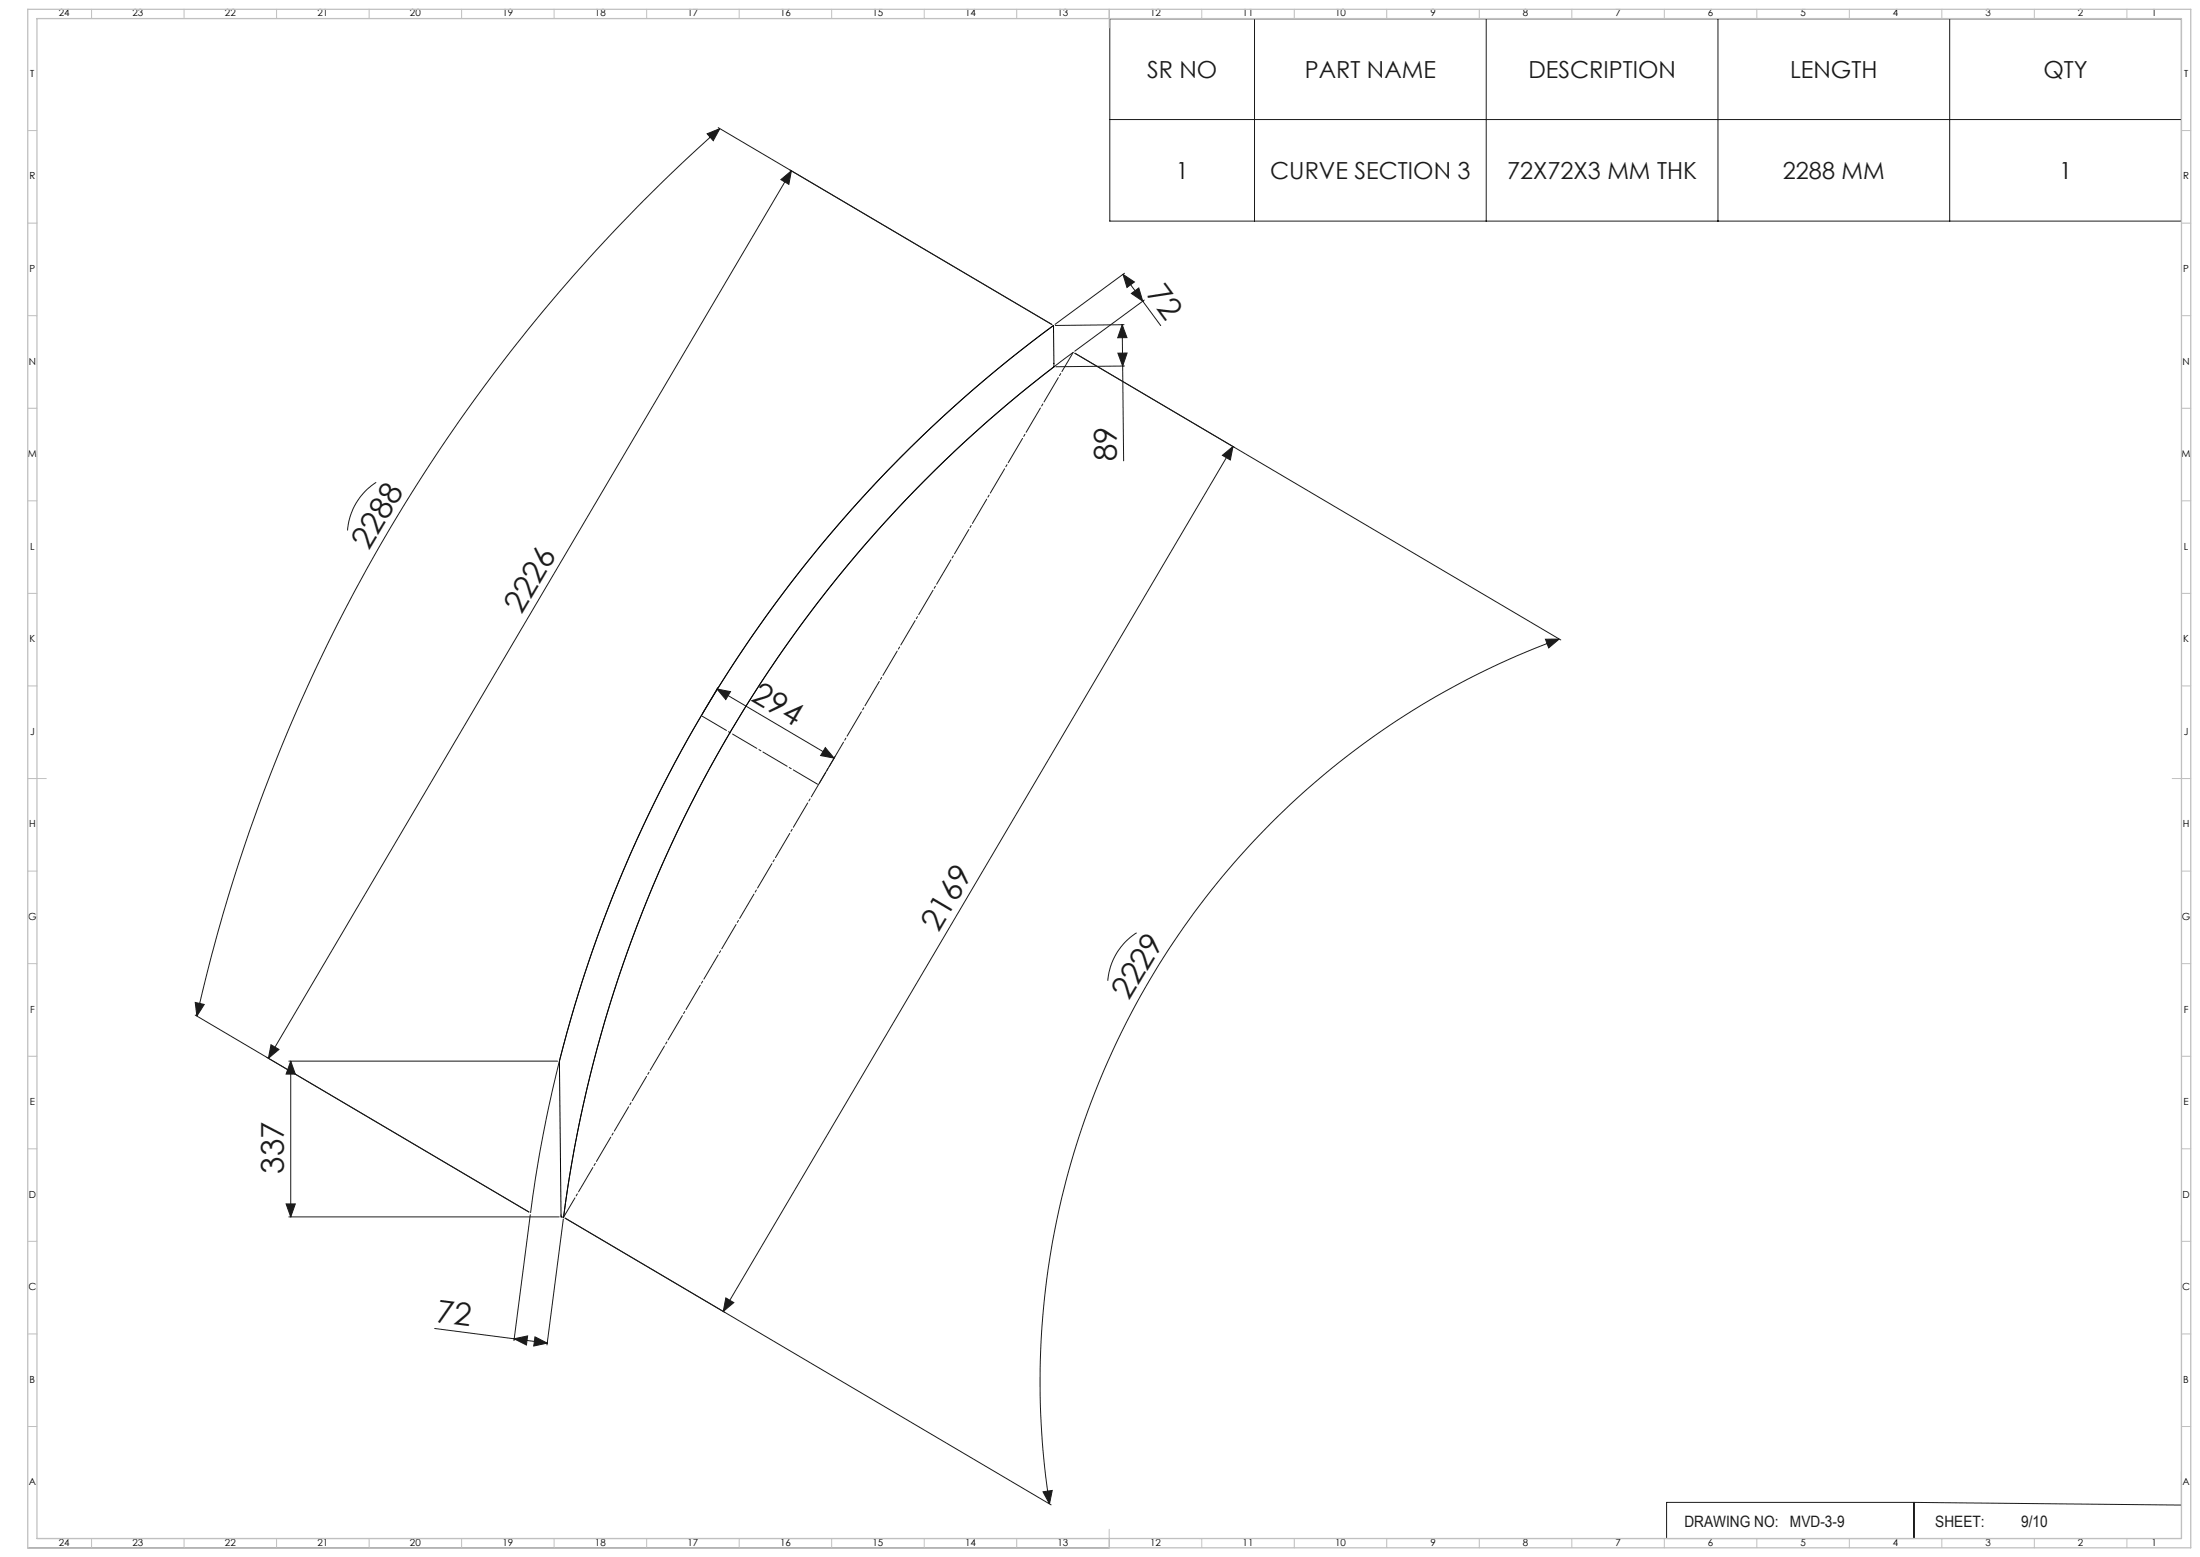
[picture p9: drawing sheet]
<svg xmlns="http://www.w3.org/2000/svg" width="1189mm" height="841mm" viewBox="0 0 1189 841" stroke-linecap="round" stroke-linejoin="round" font-family="sans-serif">
<g fill="none" stroke="#191924" stroke-width=".54">
<path d="M600 10h579v109h-579zM678 10v109M803 10v109M928 10v109M1054 10v109M382 72l7-3-4 7zM388 69l181 106M389 69a904 904 0 0 0-283 480M600 65h579M422 97l6-5-2 8zM428 92l-283 480M607 148l6 4-4 3z"/>
<path d="M607 148l20 28M608 148l-38 27M611 159l4-3 3 7zM569 176a708 708 0 0 0-282 479M606 175l1 74M606 175l3 7h-5zM607 175l-37 1M618 162l-37 28M580 190a690 690 0 0 0-275 467M581 191l263 155M604 191h5l-2 7zM608 198h-37"/>
<path d="M661 246l5-5-1 7zM666 241l-275 467M203 261a34 34 0 0 0-15 26M835 345h8l-6 5zM843 345a427 427 0 0 0-276 467M387 372l64 37M387 372l8 2-3 4zM388 371l-8 15M446 404l5 5-7-1zM451 409l-8 14M614 504a34 34 0 0 0-15 26M106 541l4 2-4 6z"/>
<path d="M106 548l180 107-142-84M146 564l5 3-6 5zM156 573h145M157 573l3 7h-5zM157 573v84M155 650h5l-3 7zM156 657h146M287 656l-9 68M304 658l-8 68M305 658l263 155M1179 662v169h-430M235 718l61 7"/>
<path d="M392 701l5 3-6 4zM278 723l7-1v5zM289 722l7 3-8 2zM564 806l5-1-2 7zM1034 812h-133v19M1034 812v19M1034 812l145 1M15 836h584M20 831h579M648 831h1"/>
</g>
<path d="M580 190l-275 467" fill="none" stroke="#191924" stroke-width=".54" stroke-dasharray="15.2 1.3 1.3 1.3" stroke-dashoffset="3.1"/>
<path d="M442 424l-63-37" fill="none" stroke="#191924" stroke-width=".54" stroke-dasharray="15.2 1.3 1.3 1.3" stroke-dashoffset="-.5"/>
<g fill="none" stroke="#c0c0c0" stroke-width=".54">
<path d="M49 5v5M99 5v5M149 5v5M199 5v5M249 5v5M299 5v5M349 5v5M399 5v5M449 5v5M499 5v5M549 5v5M599 5v10"/>
<path d="M649 5v5M699 5v5M749 5v5M799 5v5M849 5v5M899 5v5M949 5v5M999 5v5M1049 5v5M1099 5v5M1149 5v5M15 71h5"/>
<path d="M1179 71h5M15 121h5M1179 121h5M15 171h5M1179 171h5M15 221h5M1179 221h5M15 271h5M1179 271h5M15 321h5M1179 321h5M15 371h5"/>
<path d="M1179 371h5M15 421h10M1174 421h10M15 471h5M1179 471h5M15 521h5M1179 521h5M15 571h5M1179 571h5M15 621h5M1179 621h5M15 671h5"/>
<path d="M1179 671h5M15 721h5M1179 721h5M15 771h5M1179 771h5M49 831v5M99 831v5M149 831v5M199 831v5M249 831v5M299 831v5M349 831v5"/>
<path d="M399 831v5M449 831v5M499 831v5M549 831v5M599 826v10M649 831v5M699 831v5M749 831v5M799 831v5M849 831v5M899 831v5M949 831v5"/>
<path d="M999 831v5M1049 831v5M1099 831v5M1149 831v5"/>
</g>
<path d="M15 5h1169v831h-1169zM20 10h1159v821h-1159z" fill="none" stroke="#c0c0c0" stroke-width=".7"/>
<g fill="#191924">
<path d="M446 404l5 5-7-1zM387 372l8 2-3 4z"/>
<path d="M289 722l7 3-8 2zM278 723l7-1v5z"/>
<path d="M835 345h8l-6 5zM564 806l5-1-2 7z"/>
<path d="M382 72l7-3-4 7zM106 541l4 2-4 6z"/>
<path d="M661 246l5-5-1 7zM392 701l5 3-6 4zM422 97l6-5-2 8zM146 564l5 3-6 5z"/>
<path d="M607 148l6 4-4 3zM611 159l4-3 3 7z"/>
<path d="M157 573l3 7h-5zM155 650h5l-3 7z"/>
<path d="M604 191h5l-2 7zM606 175l3 7h-5z"/>
</g>
<path d="M486 248a702 702 0 0 1 83-72l1 22a692 692 0 0 0-265 459h-2l-1-83a704 704 0 0 1 184-326z" fill="none" stroke="#000" stroke-width=".54"/>
<g font-size="16.9" fill="#191924">
<text x="619" y="159" transform="rotate(54 619 159)">72</text>
<text x="604" y="249" transform="rotate(-91 604 249)">89</text>
<text x="199" y="298" transform="rotate(-59 199 298)">2288</text>
<text x="282" y="332" transform="rotate(-59 282 332)">2226</text>
<text x="405" y="378" transform="rotate(31 405 378)">294</text>
<text x="507" y="504" transform="rotate(-59 507 504)">2169</text>
<text x="610" y="541" transform="rotate(-59 610 541)">2229</text>
<text x="153" y="634" transform="rotate(-90 153 634)">337</text>
<text x="235" y="714" transform="rotate(7 235 714)">72</text>
</g>
<g font-size="12.7" fill="#191924">
<text x="620" y="42">SR NO</text>
<text x="705" y="42">PART NAME</text>
<text x="826" y="42">DESCRIPTION</text>
<text x="967" y="42">LENGTH</text>
<text x="1104" y="42">QTY</text>
<text x="635" y="97">1</text>
<text x="686" y="97">CURVE SECTION 3</text>
<text x="815" y="97">72X72X3 MM THK</text>
<text x="964" y="97">2288 MM</text>
<text x="1113" y="97">1</text>
</g>
<g font-size="8.5" fill="#191924">
<text x="910" y="825">DRAWING NO:</text>
<text x="967" y="825">MVD-3-9</text>
<text x="1046" y="825">SHEET:</text>
<text x="1092" y="825">9/10</text>
</g>
<g font-size="5.3">
<text x="32" y="9">24</text>
<text x="72" y="9">23</text>
<text x="122" y="9">22</text>
<text x="172" y="9">21</text>
<text x="222" y="9">20</text>
<text x="272" y="9">19</text>
<text x="322" y="9">18</text>
<text x="372" y="9">17</text>
<text x="422" y="9">16</text>
<text x="472" y="9">15</text>
<text x="522" y="9">14</text>
<text x="572" y="9">13</text>
<text x="622" y="9">12</text>
<text x="672" y="9">11</text>
<text x="722" y="9">10</text>
<text x="773" y="9">9</text>
<text x="823" y="9">8</text>
<text x="873" y="9">7</text>
<text x="923" y="9">6</text>
<text x="973" y="9">5</text>
<text x="1023" y="9">4</text>
<text x="1073" y="9">3</text>
<text x="1123" y="9">2</text>
<text x="1163" y="9">1</text>
<text x="16" y="42">T</text>
<text x="1180" y="42">T</text>
<text x="16" y="97">R</text>
<text x="1180" y="97">R</text>
<text x="16" y="147">P</text>
<text x="1180" y="147">P</text>
<text x="16" y="197">N</text>
<text x="1180" y="197">N</text>
<text x="15" y="247">M</text>
<text x="1179" y="247">M</text>
<text x="16" y="297">L</text>
<text x="1180" y="297">L</text>
<text x="16" y="347">K</text>
<text x="1180" y="347">K</text>
<text x="16" y="397">J</text>
<text x="1180" y="397">J</text>
<text x="16" y="447">H</text>
<text x="1180" y="447">H</text>
<text x="15" y="497">G</text>
<text x="1179" y="497">G</text>
<text x="16" y="547">F</text>
<text x="1180" y="547">F</text>
<text x="16" y="597">E</text>
<text x="1180" y="597">E</text>
<text x="16" y="647">D</text>
<text x="1180" y="647">D</text>
<text x="15" y="697">C</text>
<text x="1179" y="697">C</text>
<text x="16" y="747">B</text>
<text x="1180" y="747">B</text>
<text x="16" y="802">A</text>
<text x="1180" y="802">A</text>
<text x="32" y="835">24</text>
<text x="72" y="835">23</text>
<text x="122" y="835">22</text>
<text x="172" y="835">21</text>
<text x="222" y="835">20</text>
<text x="272" y="835">19</text>
<text x="322" y="835">18</text>
<text x="372" y="835">17</text>
<text x="422" y="835">16</text>
<text x="472" y="835">15</text>
<text x="522" y="835">14</text>
<text x="572" y="835">13</text>
<text x="622" y="835">12</text>
<text x="672" y="835">11</text>
<text x="722" y="835">10</text>
<text x="773" y="835">9</text>
<text x="823" y="835">8</text>
<text x="873" y="835">7</text>
<text x="923" y="835">6</text>
<text x="973" y="835">5</text>
<text x="1023" y="835">4</text>
<text x="1073" y="835">3</text>
<text x="1123" y="835">2</text>
<text x="1163" y="835">1</text>
</g>
</svg>
